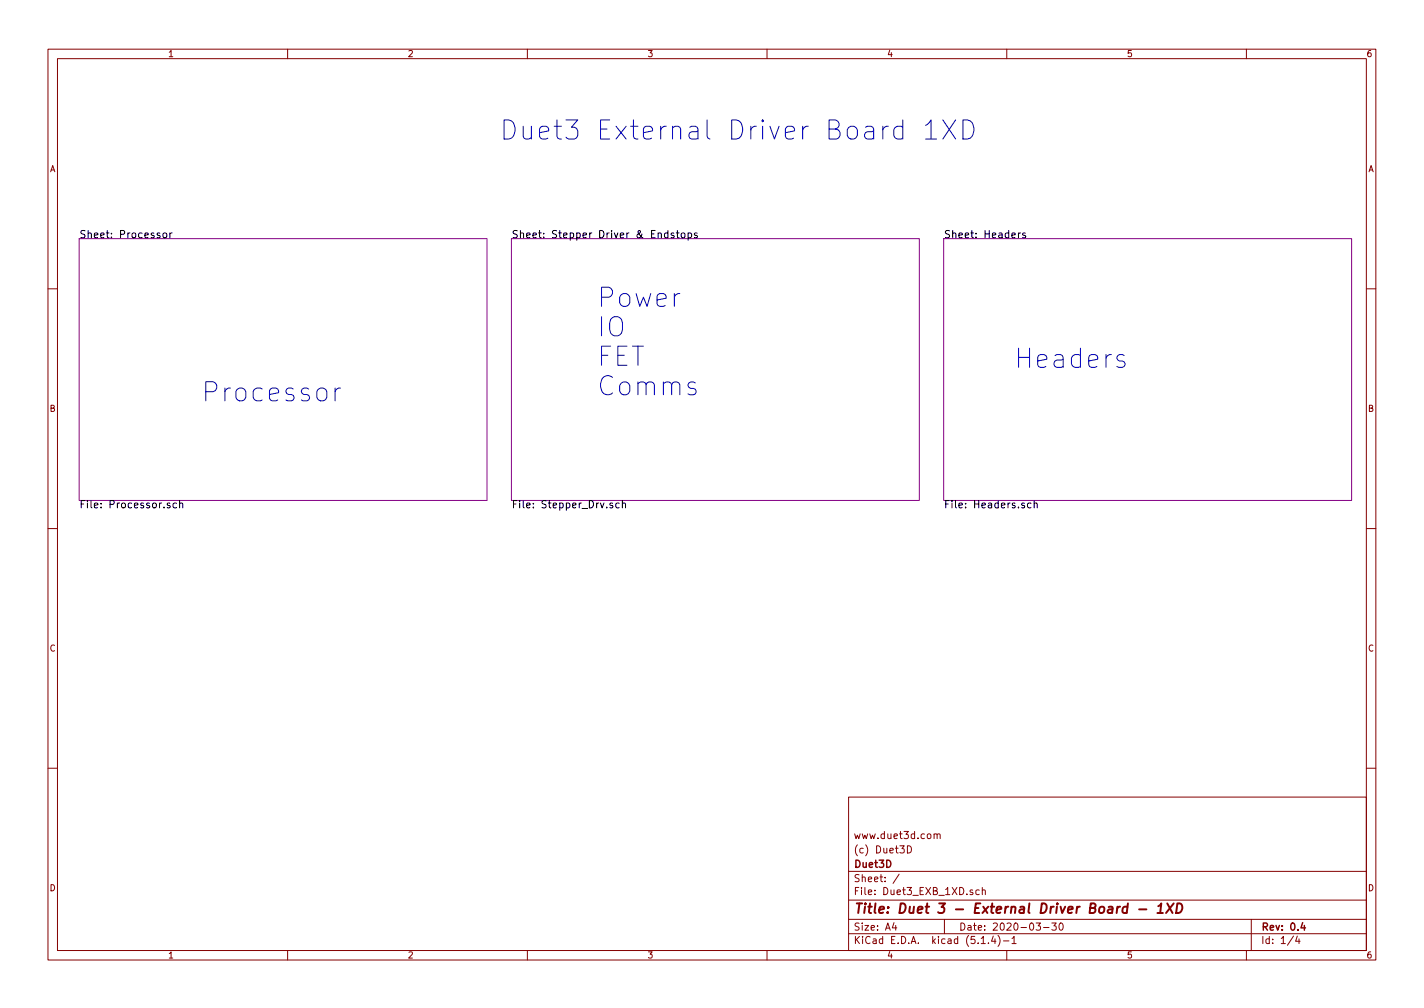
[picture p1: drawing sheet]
<svg xmlns="http://www.w3.org/2000/svg" width="297mm" height="210mm" viewBox="0 0 297 210" stroke-linecap="round" stroke-linejoin="round" font-family="sans-serif">
<g fill="none" stroke="#840000" stroke-width=".21">
<path d="M10 10.3h277v189.9h-277zM12 12.2h273v186.1h-273zM60 10.3v1.9M110 10.3v1.9M160 10.3v1.9M210 10.3v1.9M260 10.3v1.9M10 60.2h2M285 60.2h2M10 110.3h2M285 110.3h2M10 160.2h2"/>
<path d="M177 166.3h108v32h-108zM189.3 176.4a.75 .75 0 0 1 .8 .8 .75 .75 0 0 1-.8 .7zM194.8 174.1l.2-.2 .4 .1 .1 .9M194.8 173.9v1M195.5 174.1l.2-.2 .4 .1v.9M285 160.2h2M60 198.3v1.9M110 198.3v1.9M160 198.3v1.9M177 194.8h108M177 191.8h108M177 187.8h108"/>
<path d="M177 181.8h108M186.5 192.5l-.4 1h1M186.8 193v1M187.6 182.3l-1.3 2M197 191.8v3M204.3 185.7l-.5-.1-.2 .3v.6l.2 .1 .5-.1M204.7 196.8h.8M204.9 185.7l.2-.1 .4 .1v.9M204.9 185.1v1.5M206.2 196.7v.1M207.2 195.2l-.4 1.1h.9M207.5 195.8v1"/>
<path d="M208.2 195.1a1.71 1.71 0 0 1 0 2.3M209.3 196.3h1.2M210 198.3v1.9M211.1 195.8l.4-.5v1.5M211.1 196.8h.9M216.1 192.5h.9l-.4 .6 .4 .1v.7l-.2 .1-.7-.1M217.7 193.5h1.1M219.4 192.5h.9l-.5 .6 .5 .1v.7l-.3 .1-.6-.1M221.1 192.6l.2-.1a.8 .8 0 0 1 .5 .8 .8 .8 0 0 1-.5 .7 1 1 0 0 1-.2-1.4zM260 198.3v1.9M261 191.8v6.5M269.8 195.2l-1.2 2"/>
<path d="M270.6 195.2l-.3 1.1h.9M271 195.8v1"/>
</g>
<path d="M271.7 192.5l-.3 1h.9M272.1 193v1" fill="none" stroke="#840000" stroke-width=".3"/>
<path d="M235.2 189.2h-.8l-.2 .3-.1 .6 .3 .3 .6-.1M235.3 188.4l-.3 2M237.6 189.7h1.5M241.4 190.4h1.2M241.6 189l.6-.6-.2 2M243.5 188.4l1.1 2M244.8 188.4l-1.6 2M245.6 188.4a1 1 0 0 1 1.1 .8 1 1 0 0 1-.6 1.1l-.8 .1z" fill="none" stroke="#840000" stroke-width=".41"/>
<path d="M16.5 49.8h85.1v54.6h-85.1zM106.7 49.8h85.1v54.6h-85.1zM196.8 49.8h85.1v54.6h-85.1z" fill="none" stroke="#840084" stroke-width=".21"/>
<g fill="none" stroke="#000" stroke-width=".21">
<path d="M34.1 48.7l.2-.1 .4 .1 .1 .6-.2 .2-.3 .1-.2-.2zM35.4 48.6v1M35.9 48.6l-.5 .3M139.3 48.7l-.4-.1-.3 .3 .2 .6h.5M139.3 48.1v1.5M140.6 48.7l-.4-.1-.2 .2 .1 .2 .5 .2v.3h-.6M141.1 48.6h.6M141.3 48.1v1.3l.4 .2M142.2 48.7l.2-.1 .4 .1 .1 .6-.2 .2-.3 .1-.2-.2zM143.5 48.7l.5-.1 .3 .3-.2 .6h-.6M143.5 48.6v1.5M145.4 48.7l-.3-.1-.3 .2 .1 .2 .5 .2v.3h-.6"/>
<path d="M212.4 48.6v1M212.9 48.6l-.5 .3M213.9 48.7l-.4-.1-.2 .2 .1 .2 .5 .2v.3h-.6M35.4 105l-.3-.1-.2 .2v.3l.5 .1v.4h-.5M36.8 105l-.4-.1-.3 .3 .1 .7h.6M37.5 105l.2-.1 .3 .1 .1 .9M37.5 104.4v1.5M127.8 105l-.4-.1-.2 .2 .1 .3 .5 .1v.4h-.6M129.2 105l-.5-.1-.3 .3 .2 .7h.6M129.8 105l.2-.1 .4 .1 .1 .9M129.8 104.4v1.5M215.1 105l-.5-.1-.3 .3 .2 .7h.6"/>
<path d="M215.7 105l.2-.1 .4 .1 .1 .9M215.7 104.4v1.5"/>
</g>
<path d="M188.3 26.5l-.3-.2h-.8l-.6 .4-.2 .4v1.1l.4 .6 .4 .2h.8l.3-.2M188.3 25v4M193.1 26.2l.3-.2 .8-1v4M193.1 29h2.3M196.7 25l2.6 4M199.3 25l-2.6 4M200.9 25h.9a2.18 2.18 0 0 1 1 3.4l-.4 .4-.6 .2h-.9zM234.5 74.2l-.4-.2h-.5l-.4 .2-.2 .3 .2 .6 1.3 .4 .2 .4-.2 .5-.4 .2h-.8l-.3-.2M69.9 80.9v2.7M71 80.9a1 1 0 0 0-1.1 .8" fill="none" stroke="#0000c2" stroke-width=".21"/>
<g font-size="5.6" fill="#0000c2">
<text x="104.1" y="29.2">Duet3 External Driver Board 1XD</text>
<text x="124.5" y="64.1">Power</text>
<text x="124.5" y="70.3">IO</text>
<text x="124.5" y="76.4">FET</text>
<text x="211.5" y="76.8">Headers</text>
<text x="41.9" y="83.8">Processor</text>
<text x="124.5" y="82.5">Comms</text>
</g>
<text font-size="2.8" fill="#840000" x="178" y="190.5">Title: Duet 3 - External Driver Board - 1XD</text>
<g font-size="2.1">
<text x="16.5" y="49.7">Sheet: Processor</text>
<text x="106.7" y="49.7">Sheet: Stepper Driver &amp; Endstops</text>
<text x="196.8" y="49.7">Sheet: Headers</text>
<text x="16.5" y="106">File: Processor.sch</text>
<text x="106.7" y="106">File: Stepper_Drv.sch</text>
<text x="196.8" y="106">File: Headers.sch</text>
</g>
<g font-size="2.1" fill="#840000">
<text x="178" y="178">(c) Duet3D</text>
<text x="178" y="175">www.duet3d.com</text>
<text x="178" y="184">Sheet: /</text>
<text x="178" y="181">Duet3D</text>
<text x="178" y="186.7">File: Duet3_EXB_1XD.sch</text>
<text x="178" y="196.9">KiCad E.D.A. kicad (5.1.4)-1</text>
<text x="178" y="194.1">Size: A4</text>
<text x="200" y="194.1">Date: 2020-03-30</text>
<text x="263" y="194.1">Rev: 0.4</text>
<text x="263" y="196.9">Id: 1/4</text>
</g>
<g font-size="1.8" fill="#840000">
<text x="35" y="11.9">1</text>
<text x="85" y="11.9">2</text>
<text x="135" y="11.9">3</text>
<text x="185" y="11.9">4</text>
<text x="235" y="11.9">5</text>
<text x="285" y="11.9">6</text>
<text x="10.4" y="35.9">A</text>
<text x="285.4" y="35.9">A</text>
<text x="10.4" y="85.9">B</text>
<text x="285.4" y="85.9">B</text>
<text x="10.4" y="135.9">C</text>
<text x="285.4" y="135.9">C</text>
<text x="10.4" y="185.9">D</text>
<text x="285.4" y="185.9">D</text>
<text x="35" y="199.9">1</text>
<text x="85" y="199.9">2</text>
<text x="135" y="199.9">3</text>
<text x="185" y="199.9">4</text>
<text x="235" y="199.9">5</text>
<text x="285" y="199.9">6</text>
</g>
</svg>
